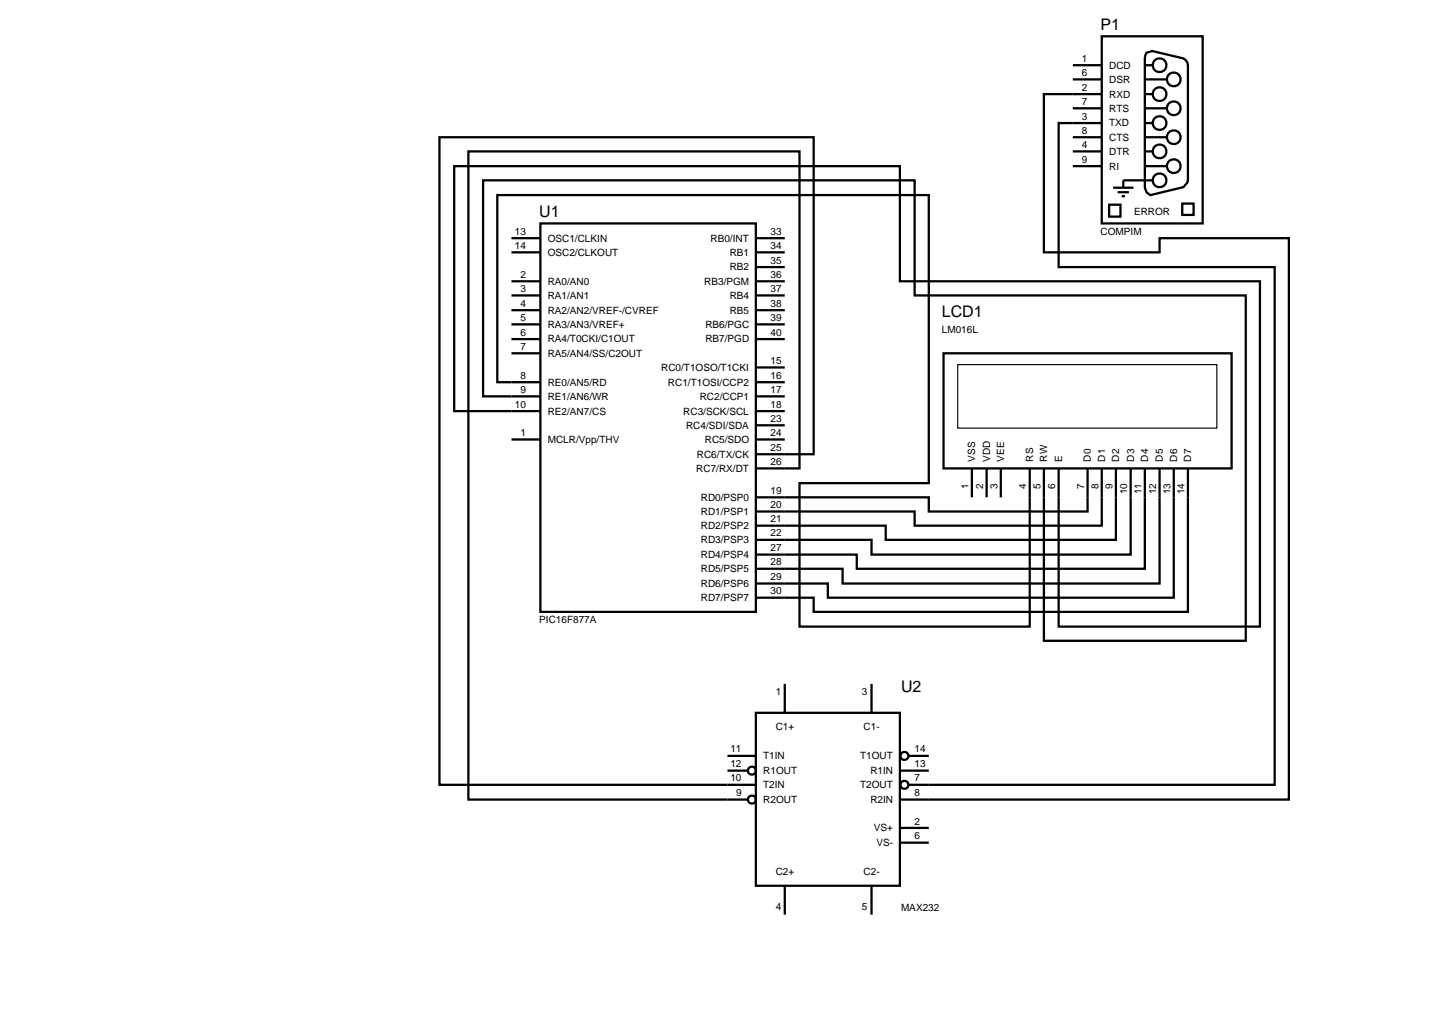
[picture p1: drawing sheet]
<svg xmlns="http://www.w3.org/2000/svg" width="257mm" height="180mm" viewBox="0 0 257 180" stroke-linecap="round" stroke-linejoin="round" font-family="sans-serif">
<g fill="none" stroke="#000" stroke-width=".4">
<path d="M189.2 11.5h5.1M189.2 14h5.1M189.2 19.1h5.1M194.3 6.4h17.8v33h-17.8zM194.3 16.6h-10.2v27.9h20.4v-2.5h22.8v99h-68.6M201.9 11.5h1.3M201.9 14h3.8M201.9 16.6h1.3M201.9 19.1h3.8M202.2 9.3l1-.3 5.5 1.3 .7 .7 .1 .5v20.3l-.1 .4-.7 .8-5.8 1.4-.7-.5-.3-.8v-22.9zM95.3 39.4h38v68.5h-38zM189.2 24.2h5.1"/>
<path d="M189.2 26.7h5.1M189.2 29.3h5.1M194.3 21.7h-7.6v25.4h38.1v91.3h-64.5M195.6 36.1h2v2.1h-2zM196.3 33.1h3.6M197.1 33.9h2M197.8 34.6h.6M201.9 21.7h1.3M201.9 24.2h3.8M201.9 26.7h1.3M201.9 29.3h3.8M203.2 31.8h-5.1v1.3"/>
<path d="M208.5 35.9h2v2h-2zM90.2 49.6h5.1M90.2 52.1h5.1M90.2 54.7h5.1M90.2 59.8h5.1M90.2 42h5.1M90.2 44.5h5.1M90.2 57.2h5.1M133.3 49.6h5.1M133.3 52.1h5.1M133.3 54.7h5.1M133.3 59.8h5.1"/>
<path d="M133.3 42h5.1M133.3 44.5h5.1M133.3 57.2h5.1M133.3 47.1h5.1M90.2 62.3h5.1M90.2 77.5h5.1M95.3 72.5h-15.2v-43.2h78.6v20.3h63.5v60.9h-35.5v-27.9M95.3 69.9h-10.1v-38.1h76.1v20.3h58.4v60.9h-35.6v-30.4M95.3 67.4h-7.6v-33h76.1v50.8h-22.8v25.3h40.6v-27.9M133.3 67.4h5.1M133.3 69.9h5.1M133.3 72.5h5.1"/>
<path d="M133.3 77.5h5.1M133.3 75h5.1M133.3 64.8h5.1M166.4 62.3h50.8v20.3h-50.8zM133.3 80.1h10.2v-55.9h-66v114.2h55.8M133.3 82.6h7.7v-55.9h-58.4v114.3h49.2M171.4 82.6v5.1M174 82.6v5.1M176.5 82.6v5.1M191.8 82.6v7.6h-28v-2.5h-30.5M194.3 82.6v10.1h-33v-2.5h-28M196.8 82.6v12.6h-40.6v-2.5h-22.9"/>
<path d="M199.4 82.6v15.2h-45.7v-2.6h-20.4M201.9 82.6v17.7h-50.8v-2.5h-17.8M204.5 82.6v20.3h-55.9v-2.6h-15.3M207 82.6v22.8h-61v-2.5h-12.7M209.5 82.6v25.3h-66v-2.5h-10.2M128.3 133.3h5M128.3 135.9h3.5M133.3 125.7h25.4v30.5h-25.4zM138.4 120.6v5.1M153.7 120.6v5.1M158.7 135.9h5.1M160.3 133.3h3.5"/>
<path d="M138.4 156.2v5.1M153.7 156.2v5.1M158.7 146h5.1M158.7 148.6h5.1"/>
<circle cx="204.5" cy="11.5" r="1.21"/>
<circle cx="204.5" cy="16.6" r="1.21"/>
<circle cx="207" cy="19.1" r="1.21"/>
<circle cx="207" cy="14" r="1.21"/>
<circle cx="204.5" cy="21.7" r="1.21"/>
<circle cx="204.5" cy="31.8" r="1.21"/>
<circle cx="204.5" cy="26.7" r="1.21"/>
<circle cx="207" cy="24.2" r="1.21"/>
<circle cx="207" cy="29.3" r="1.21"/>
<circle cx="132.6" cy="135.9" r=".7"/>
<circle cx="159.5" cy="133.3" r=".7"/>
<circle cx="159.5" cy="138.4" r=".7"/>
<circle cx="132.6" cy="141" r=".7"/>
</g>
<path d="M168.9 64.3h45.7v11.2h-45.7z" fill="none" stroke="#000" stroke-width=".2"/>
<g font-size="2.8">
<text x="194.1" y="5.3">P1</text>
<text x="95.1" y="38.3">U1</text>
<text x="166.1" y="56">LCD1</text>
<text x="158.9" y="122.1">U2</text>
</g>
<g font-size="1.8">
<text x="190.8" y="10.9">1</text>
<text x="190.8" y="16">2</text>
<text x="190.8" y="13.4">6</text>
<text x="195.6" y="17.2">RXD</text>
<text x="195.6" y="14.6">DSR</text>
<text x="195.6" y="12.1">DCD</text>
<text x="190.8" y="21.1">3</text>
<text x="190.8" y="23.6">8</text>
<text x="190.8" y="18.5">7</text>
<text x="195.6" y="22.3">TXD</text>
<text x="195.6" y="19.7">RTS</text>
<text x="190.8" y="26.1">4</text>
<text x="190.8" y="28.7">9</text>
<text x="195.6" y="24.8">CTS</text>
<text x="195.6" y="27.3">DTR</text>
<text x="195.6" y="29.9">RI</text>
<text x="90.8" y="41.4">13</text>
<text x="135.9" y="41.4">33</text>
<text x="194.1" y="41.5">COMPIM</text>
<text x="200" y="37.9">ERROR</text>
<text x="90.8" y="43.9">14</text>
<text x="96.6" y="42.6">OSC1/CLKIN</text>
<text x="96.6" y="45.1">OSC2/CLKOUT</text>
<text x="125.3" y="42.6">RB0/INT</text>
<text x="128.7" y="47.7">RB2</text>
<text x="128.7" y="45.1">RB1</text>
<text x="135.9" y="46.5">35</text>
<text x="135.9" y="43.9">34</text>
<text x="91.8" y="49">2</text>
<text x="91.8" y="51.5">3</text>
<text x="96.6" y="50.2">RA0/AN0</text>
<text x="96.6" y="52.7">RA1/AN1</text>
<text x="124.2" y="50.2">RB3/PGM</text>
<text x="128.7" y="52.7">RB4</text>
<text x="135.9" y="51.5">37</text>
<text x="135.9" y="49">36</text>
<text x="91.8" y="54.1">4</text>
<text x="91.8" y="59.2">6</text>
<text x="91.8" y="56.6">5</text>
<text x="96.6" y="55.3">RA2/AN2/VREF-/CVREF</text>
<text x="96.6" y="57.8">RA3/AN3/VREF+</text>
<text x="124.4" y="57.8">RB6/PGC</text>
<text x="128.7" y="55.3">RB5</text>
<text x="135.9" y="59.2">40</text>
<text x="135.9" y="56.6">39</text>
<text x="135.9" y="54.1">38</text>
<text x="166.1" y="58.8">LM016L</text>
<text x="91.8" y="61.7">7</text>
<text x="96.6" y="60.4">RA4/T0CKI/C1OUT</text>
<text x="96.6" y="62.9">RA5/AN4/SS/C2OUT</text>
<text x="116.6" y="65.4">RC0/T1OSO/T1CKI</text>
<text x="124.4" y="60.4">RB7/PGD</text>
<text x="135.9" y="64.2">15</text>
<text x="90.8" y="71.9">10</text>
<text x="91.8" y="66.8">8</text>
<text x="91.8" y="69.3">9</text>
<text x="96.6" y="68">RE0/AN5/RD</text>
<text x="96.6" y="70.5">RE1/AN6/WR</text>
<text x="117.8" y="68">RC1/T1OSI/CCP2</text>
<text x="123.4" y="70.5">RC2/CCP1</text>
<text x="135.9" y="66.8">16</text>
<text x="135.9" y="69.3">17</text>
<text x="135.9" y="71.9">18</text>
<text x="91.8" y="76.9">1</text>
<text x="96.6" y="73.1">RE2/AN7/CS</text>
<text x="120.5" y="73.1">RC3/SCK/SCL</text>
<text x="121" y="75.6">RC4/SDI/SDA</text>
<text x="135.9" y="76.9">24</text>
<text x="135.9" y="74.4">23</text>
<text x="96.6" y="78.1">MCLR/Vpp/THV</text>
<text x="122.8" y="83.2">RC7/RX/DT</text>
<text x="122.9" y="80.7">RC6/TX/CK</text>
<text x="124.3" y="78.1">RC5/SDO</text>
<text x="135.9" y="82">26</text>
<text x="135.9" y="79.5">25</text>
<text x="172" y="81.4" transform="rotate(-90 172 81.4)">VSS</text>
<text x="174.6" y="81.4" transform="rotate(-90 174.6 81.4)">VDD</text>
<text x="177.1" y="81.4" transform="rotate(-90 177.1 81.4)">VEE</text>
<text x="182.2" y="81.4" transform="rotate(-90 182.2 81.4)">RS</text>
<text x="184.7" y="81.4" transform="rotate(-90 184.7 81.4)">RW</text>
<text x="187.3" y="81.4" transform="rotate(-90 187.3 81.4)">E</text>
<text x="192.4" y="81.4" transform="rotate(-90 192.4 81.4)">D0</text>
<text x="194.9" y="81.4" transform="rotate(-90 194.9 81.4)">D1</text>
<text x="197.4" y="81.4" transform="rotate(-90 197.4 81.4)">D2</text>
<text x="200" y="81.4" transform="rotate(-90 200 81.4)">D3</text>
<text x="202.5" y="81.4" transform="rotate(-90 202.5 81.4)">D4</text>
<text x="205.1" y="81.4" transform="rotate(-90 205.1 81.4)">D5</text>
<text x="207.6" y="81.4" transform="rotate(-90 207.6 81.4)">D6</text>
<text x="210.1" y="81.4" transform="rotate(-90 210.1 81.4)">D7</text>
<text x="123.6" y="88.3">RD0/PSP0</text>
<text x="135.9" y="87.1">19</text>
<text x="135.9" y="89.6">20</text>
<text x="170.8" y="86.2" transform="rotate(-90 170.8 86.2)">1</text>
<text x="173.4" y="86.2" transform="rotate(-90 173.4 86.2)">2</text>
<text x="175.9" y="86.2" transform="rotate(-90 175.9 86.2)">3</text>
<text x="181" y="86.2" transform="rotate(-90 181 86.2)">4</text>
<text x="183.5" y="86.2" transform="rotate(-90 183.5 86.2)">5</text>
<text x="186.1" y="86.2" transform="rotate(-90 186.1 86.2)">6</text>
<text x="191.2" y="86.2" transform="rotate(-90 191.2 86.2)">7</text>
<text x="193.7" y="86.2" transform="rotate(-90 193.7 86.2)">8</text>
<text x="196.2" y="86.2" transform="rotate(-90 196.2 86.2)">9</text>
<text x="198.8" y="87.2" transform="rotate(-90 198.8 87.2)">10</text>
<text x="201.3" y="87.2" transform="rotate(-90 201.3 87.2)">11</text>
<text x="203.9" y="87.2" transform="rotate(-90 203.9 87.2)">12</text>
<text x="206.4" y="87.2" transform="rotate(-90 206.4 87.2)">13</text>
<text x="208.9" y="87.2" transform="rotate(-90 208.9 87.2)">14</text>
<text x="123.6" y="90.8">RD1/PSP1</text>
<text x="123.6" y="95.8">RD3/PSP3</text>
<text x="123.6" y="93.3">RD2/PSP2</text>
<text x="135.9" y="94.6">22</text>
<text x="135.9" y="92.1">21</text>
<text x="123.6" y="100.9">RD5/PSP5</text>
<text x="123.6" y="98.4">RD4/PSP4</text>
<text x="135.9" y="99.7">28</text>
<text x="135.9" y="97.2">27</text>
<text x="123.6" y="106">RD7/PSP7</text>
<text x="123.6" y="103.5">RD6/PSP6</text>
<text x="135.9" y="104.8">30</text>
<text x="135.9" y="102.3">29</text>
<text x="95.1" y="109.9">PIC16F877A</text>
<text x="136.8" y="122.6">1</text>
<text x="152" y="122.6">3</text>
<text x="136.8" y="128.8">C1+</text>
<text x="152.3" y="128.8">C1-</text>
<text x="128.8" y="132.7">11</text>
<text x="128.8" y="135.3">12</text>
<text x="128.8" y="137.8">10</text>
<text x="134.6" y="133.9">T1IN</text>
<text x="134.6" y="136.5">R1OUT</text>
<text x="151.7" y="133.9">T1OUT</text>
<text x="153.5" y="136.5">R1IN</text>
<text x="161.3" y="132.7">14</text>
<text x="161.3" y="135.3">13</text>
<text x="161.3" y="137.8">7</text>
<text x="129.8" y="140.4">9</text>
<text x="134.6" y="139">T2IN</text>
<text x="134.6" y="141.6">R2OUT</text>
<text x="151.7" y="139">T2OUT</text>
<text x="153.5" y="141.6">R2IN</text>
<text x="161.3" y="140.4">8</text>
<text x="154.1" y="146.6">VS+</text>
<text x="154.6" y="149.2">VS-</text>
<text x="161.3" y="145.4">2</text>
<text x="161.3" y="148">6</text>
<text x="136.8" y="154.3">C2+</text>
<text x="152.3" y="154.3">C2-</text>
<text x="136.8" y="160.5">4</text>
<text x="152" y="160.5">5</text>
<text x="158.9" y="160.7">MAX232</text>
</g>
</svg>
